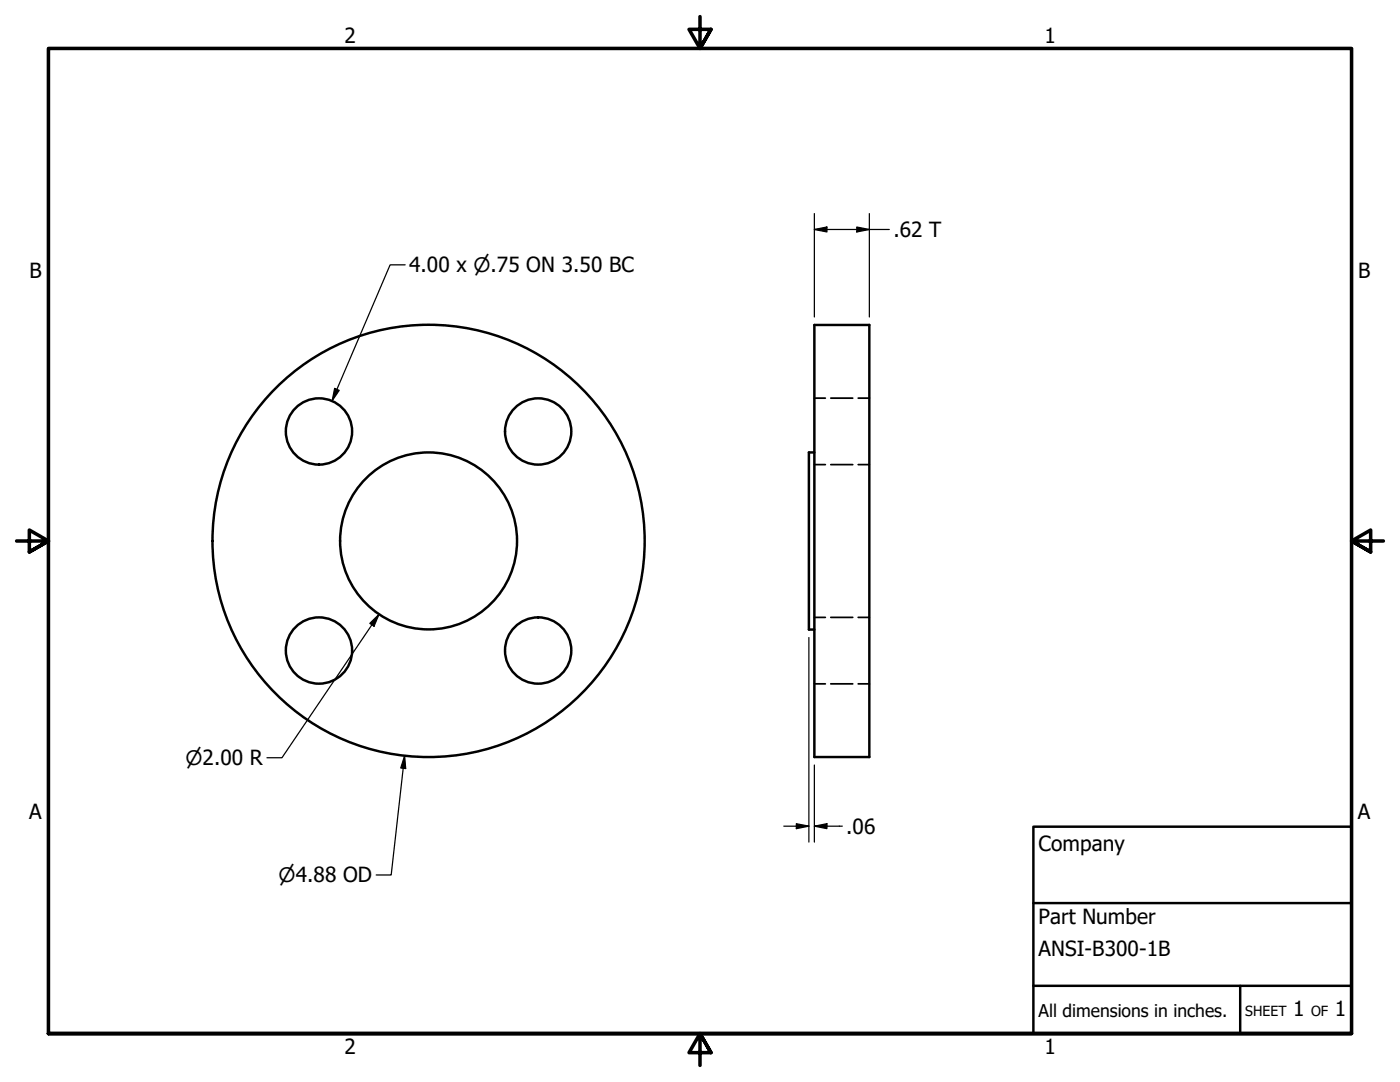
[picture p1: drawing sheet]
<svg xmlns="http://www.w3.org/2000/svg" width="279mm" height="216mm" viewBox="0 0 279 216" stroke-linecap="round" stroke-linejoin="round" font-family="sans-serif">
<!-- layer: Visible (ANSI) -->
<g fill="none" stroke="#000" stroke-width=".49">
<path d="M162.5 64.8h11v86.3h-11zM162.5 90.3h-1.1v35.3h1.1"/>
<circle cx="63.7" cy="86.1" r="6.6"/>
<circle cx="107.4" cy="86.1" r="6.6"/>
<circle cx="85.5" cy="107.9" r="17.7"/>
<circle cx="85.5" cy="107.9" r="43.1"/>
<circle cx="63.7" cy="129.8" r="6.6"/>
<circle cx="107.4" cy="129.8" r="6.6"/>
</g>
<!-- layer: Hidden (ANSI) -->
<path d="M162.5 79.4h2.2M165.8 79.4h4.4M171.3 79.4h2.2M162.5 92.7h2.2M165.8 92.7h4.4M171.3 92.7h2.2M162.5 136.5h2.2M162.5 123.2h2.2M165.8 136.5h4.4M165.8 123.2h4.4M171.3 136.5h2.2M171.3 123.2h2.2" fill="none" stroke="#000" stroke-width=".35"/>
<!-- layer: Border (ANSI) -->
<path d="M139.7 3.3v6.4l-2.2-3.8h4.4l-2.2 3.8 2.2-3.8M3.3 107.9h6.4l-3.8-2.1v4.3l3.8-2.2-3.8 2.2M276.1 107.9h-6.4l3.8-2.1v4.3l-3.8-2.2 3.8 2.2M9.7 206.2v-196.5h260v196.5h-260h260M141.9 210l-2.2-3.8 2.2 3.8h-4.4l2.2-3.8v6.4" fill="none" stroke="#000" stroke-width=".71"/>
<!-- layer: Title (ANSI) -->
<path d="M206.2 165h63.5v41.2h-63.5zM206.2 196.7h63.5M206.2 180.2h63.5M247.5 196.7v9.5" fill="none" stroke="#000" stroke-width=".49"/>
<!-- layer: Dimension (ANSI) -->
<g fill="none" stroke="#000" stroke-width=".25">
<path d="M80.9 52.8h-3l-11.6 27.2M162.5 45.8l2.5-.5v1zM162.5 45.8h15M162.5 42.6v20.7M171 45.3l2.5 .5-2.5 .5zM173.5 42.6v20.7M66.8 77.5l.9 .4-1.4 2.1zM73.8 124.4l1.8-1.8-1 2.4zM75.6 122.6l-19.3 28.6h-3M161.4 127.2v40.8M80.8 150.8l.2 2.6-1-.2zM80.8 150.8l-2.7 23.8h-3"/>
<path d="M162.5 152.6v15.4M156.4 164.9h5M158.9 164.4l2.5 .5-2.5 .4zM162.5 164.9l2.5-.5v.9zM162.5 164.9h5.6"/>
</g>
<g fill="#000">
<path d="M162.5 45.8l2.5-.5v1z" fill-rule="evenodd"/>
<path d="M171 45.3l2.5 .5-2.5 .5z" fill-rule="evenodd"/>
<path d="M66.8 77.5l.9 .4-1.4 2.1z" fill-rule="evenodd"/>
<path d="M73.8 124.4l1.8-1.8-1 2.4z" fill-rule="evenodd"/>
<path d="M80.8 150.8l.2 2.6-1-.2z" fill-rule="evenodd"/>
<path d="M158.9 164.4l2.5 .5-2.5 .4z" fill-rule="evenodd"/>
<path d="M162.5 164.9l2.5-.5v.9z" fill-rule="evenodd"/>
</g>
<g font-size="4.2">
<text x="68.7" y="8.6">2</text>
<text x="208.4" y="8.6">1</text>
<text x="178.3" y="47.3">.62 T</text>
<text x="5.9" y="55.5">B</text>
<text x="81.6" y="54.3">4.00 x ⌀.75 ON 3.50 BC</text>
<text x="271" y="55.5">B</text>
<text x="5.8" y="163.4">A</text>
<text x="168.9" y="166.4">.06</text>
<text x="271" y="163.4">A</text>
<text x="207.3" y="169.8">Company</text>
<text x="207.3" y="184.4">Part Number</text>
<text x="207.3" y="190.7">ANSI-B300-1B</text>
<text x="258.1" y="202.8">1</text>
<text x="266.4" y="202.8">1</text>
<text x="68.7" y="210.3">2</text>
<text x="208.4" y="210.3">1</text>
</g>
<g font-size="4">
<text x="37" y="152.7">⌀2.00 R</text>
<text x="55.6" y="176">⌀4.88 OD</text>
</g>
<text font-size="3.5" x="207.3" y="202.9">All dimensions in inches.</text>
<g font-size="2.8">
<text x="248.5" y="202.8">SHEET</text>
<text x="261.7" y="202.8">OF</text>
</g>
</svg>
